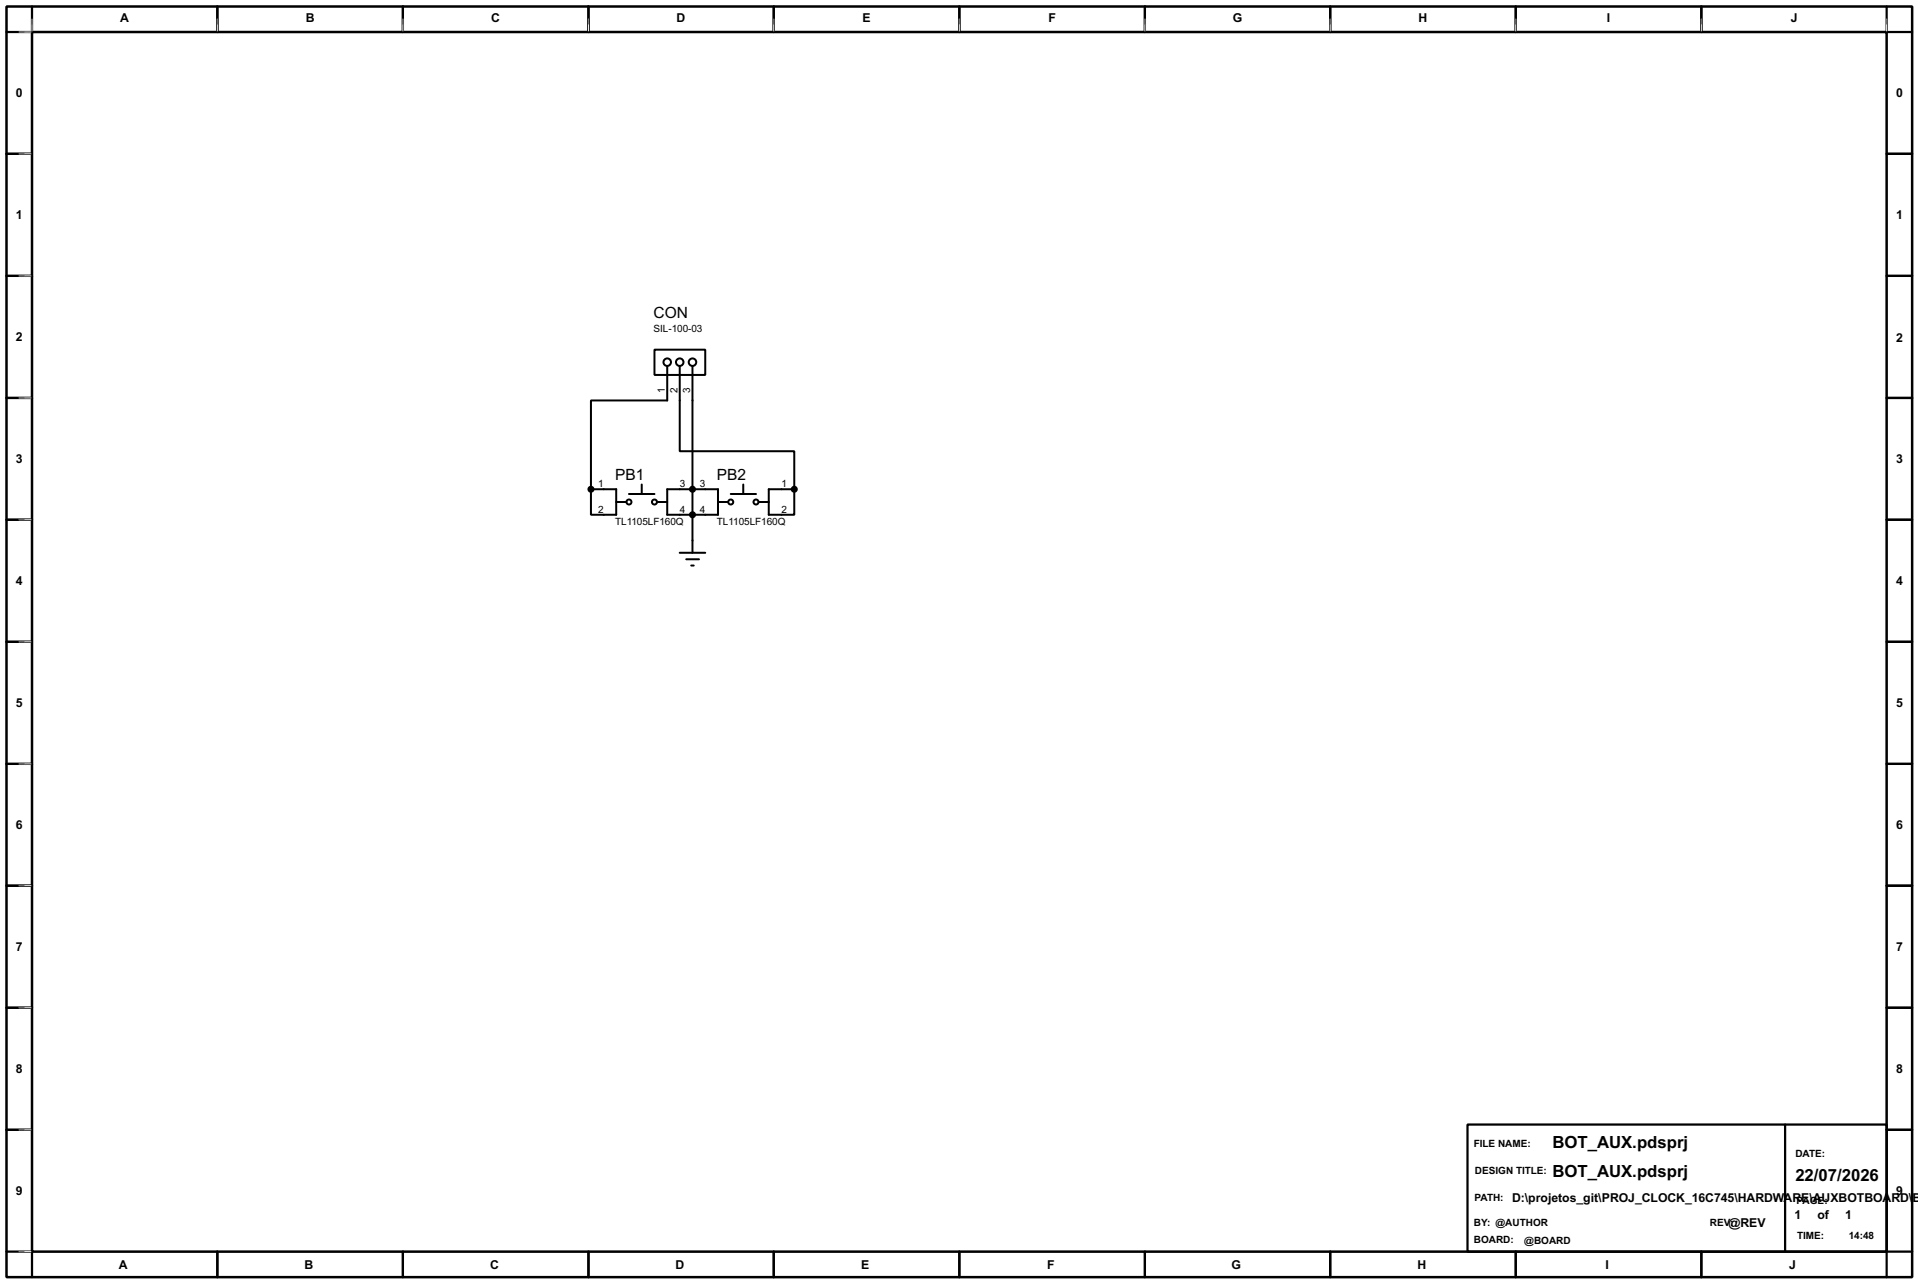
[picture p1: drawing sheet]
<svg xmlns="http://www.w3.org/2000/svg" width="383mm" height="256mm" viewBox="0 0 383 256" stroke-linecap="round" stroke-linejoin="round" font-family="sans-serif">
<path d="M1.3 1.3h381v254h-381zM6.4 6.4h370.8v243.8h-370.8z" fill="none" stroke="#000" stroke-width=".5"/>
<g fill="none" stroke="#000" stroke-width=".45">
<path d="M6.4 1.3v5.1h-5.1M43.5 1.3v5.1M80.6 1.3v5.1M117.7 1.3v5.1M154.7 1.3v5.1M191.8 1.3v5.1M228.9 1.3v5.1M266 1.3v5.1M303.1 1.3v5.1M340.2 1.3v5.1M377.2 1.3v5.1h5.1M1.3 30.8h5.1"/>
<path d="M377.2 30.8h5.1M1.3 55.2h5.1M377.2 55.2h5.1M1.3 79.6h5.1M377.2 79.6h5.1M1.3 103.9h5.1M377.2 103.9h5.1M1.3 128.3h5.1M377.2 128.3h5.1M1.3 152.7h5.1M377.2 152.7h5.1M1.3 177.1h5.1"/>
<path d="M377.2 177.1h5.1M1.3 201.5h5.1M377.2 201.5h5.1M1.3 225.9h5.1M293.4 224.8h83.8v25.4h-83.8zM356.9 224.8v25.4M377.2 225.9h5.1M1.3 250.2h5.1v5.1M43.5 250.2v5.1M80.6 250.2v5.1M117.7 250.2v5.1M154.7 250.2v5.1"/>
<path d="M191.8 250.2v5.1M228.9 250.2v5.1M266 250.2v5.1M303.1 250.2v5.1M340.2 250.2v5.1M382.3 250.2h-5.1v5.1"/>
</g>
<g fill="none" stroke="#fff" stroke-width=".2">
<path d="M3.9 6.4h2.3M6.4 3.9v2.3M43.5 3.9v2.3M80.6 3.9v2.3M117.7 3.9v2.3M154.7 3.9v2.3M191.8 3.9v2.3M228.9 3.9v2.3M266 3.9v2.3M303.1 3.9v2.3M340.2 3.9v2.3M377.2 3.9v2.3"/>
<path d="M3.9 30.8h2.3M3.9 55.2h2.3M3.9 79.6h2.3M3.9 103.9h2.3M3.9 128.3h2.3M3.9 152.7h2.3M3.9 177.1h2.3M3.9 201.5h2.3M3.9 225.9h2.3M3.9 250.2h2.3"/>
</g>
<g fill="#000">
<path d="M3.8 6.4h1.1zM6.4 3.8v1.1zM43.4 3.8l.1 1.1zM80.5 3.8l.1 1.1zM117.6 3.8l.1 1.1zM154.7 3.8v1.1zM191.8 3.8v1.1zM228.9 3.8v1.1zM265.9 3.8l.1 1.1zM303 3.8l.1 1.1zM340.1 3.8l.1 1.1zM377.2 3.8v1.1z"/>
<path d="M3.8 30.7l1.1 .1zM3.8 55.1l1.1 .1zM3.8 79.5l1.1 .1zM3.8 103.9h1.1zM3.8 128.3h1.1zM3.8 152.7h1.1zM3.8 177l1.1 .1zM3.8 201.4l1.1 .1zM3.8 225.8l1.1 .1zM3.8 250.2h1.1z"/>
</g>
<g fill="none" stroke="#000" stroke-width=".4">
<path d="M130.9 69.9h10.1v5.1h-10.1zM133.4 73.2v6.9h-15.2v17.7M135.9 73.2v17h22.9v7.6M138.5 73.2v37.3M118.2 97.8h5v5.1h-5zM125.8 98.8h5.1M128.3 96.9v1.9M133.4 97.8h10.2v5.1h-10.2zM146.1 98.8h5.1M148.6 96.9v1.9M153.7 97.8h5.1v5.1h-5.1zM123.2 100.4h2.1"/>
<path d="M131.4 100.4h2M135.9 110.5h5.1M137.2 111.8h2.6M138.2 113.1h.5M143.6 100.4h2M151.7 100.4h2"/>
<circle cx="133.4" cy="72.4" r=".75"/>
<circle cx="135.9" cy="72.4" r=".75"/>
<circle cx="138.4" cy="72.4" r=".75"/>
<circle cx="125.7" cy="100.4" r=".5"/>
<circle cx="130.8" cy="100.4" r=".5"/>
<circle cx="146.1" cy="100.4" r=".5"/>
<circle cx="151.1" cy="100.4" r=".5"/>
</g>
<g fill="#000" stroke="#000" stroke-width=".4">
<circle cx="118.1" cy="97.8" r=".5"/>
<circle cx="138.4" cy="97.8" r=".5"/>
<circle cx="158.8" cy="97.8" r=".5"/>
<circle cx="138.4" cy="102.9" r=".5"/>
</g>
<g font-size="3.4">
<text x="310.4" y="229.5">BOT_AUX.pdsprj</text>
<text x="310.4" y="235.2">BOT_AUX.pdsprj</text>
<text x="359" y="236.1">22/07/2026</text>
</g>
<g font-size="3.1">
<text x="130.7" y="63.6">CON</text>
<text x="123" y="96">PB1</text>
<text x="143.4" y="96">PB2</text>
</g>
<g font-size="2.5">
<text x="24" y="4.4">A</text>
<text x="61.1" y="4.4">B</text>
<text x="98.2" y="4.4">C</text>
<text x="135.3" y="4.4">D</text>
<text x="172.4" y="4.4">E</text>
<text x="209.6" y="4.4">F</text>
<text x="246.5" y="4.4">G</text>
<text x="283.6" y="4.4">H</text>
<text x="321.3" y="4.4">I</text>
<text x="358" y="4.4">J</text>
<text x="3.2" y="19.4">0</text>
<text x="379.1" y="19.4">0</text>
<text x="3.2" y="43.8">1</text>
<text x="379.1" y="43.8">1</text>
<text x="3.2" y="68.2">2</text>
<text x="379.1" y="68.4">2</text>
<text x="3.2" y="92.6">3</text>
<text x="379.1" y="92.6">3</text>
<text x="3.2" y="117">4</text>
<text x="379.1" y="117">4</text>
<text x="3.2" y="141.4">5</text>
<text x="379.1" y="141.4">5</text>
<text x="3.2" y="165.8">6</text>
<text x="379.1" y="165.8">6</text>
<text x="3.2" y="190.1">7</text>
<text x="379.1" y="190.1">7</text>
<text x="3.2" y="214.5">8</text>
<text x="379.1" y="214.5">8</text>
<text x="3.2" y="238.9">9</text>
<text x="379.1" y="238.9">9</text>
<text x="302.3" y="240.2">D:\projetos_git\PROJ_CLOCK_16C745\HARDWARE\AUXBOTBOARD\</text>
<text x="345.6" y="245.3">@REV</text>
<text x="358.8" y="243.8">1</text>
<text x="363.4" y="243.8">of</text>
<text x="368.9" y="243.8">1</text>
<text x="382.4" y="240.2">B</text>
<text x="23.8" y="253.6">A</text>
<text x="60.9" y="253.6">B</text>
<text x="98" y="253.6">C</text>
<text x="135" y="253.6">D</text>
<text x="172.2" y="253.6">E</text>
<text x="209.4" y="253.6">F</text>
<text x="246.2" y="253.6">G</text>
<text x="283.4" y="253.6">H</text>
<text x="321" y="253.6">I</text>
<text x="357.7" y="253.6">J</text>
</g>
<g font-size="2">
<text x="130.7" y="66.4">SIL-100-03</text>
<text x="133" y="78.6" transform="rotate(-90 133 78.6)">1</text>
<text x="135.5" y="78.6" transform="rotate(-90 135.5 78.6)">2</text>
<text x="138" y="78.6" transform="rotate(-90 138 78.6)">3</text>
<text x="119.6" y="97.4">1</text>
<text x="135.9" y="97.4">3</text>
<text x="139.9" y="97.4">3</text>
<text x="156.3" y="97.4">1</text>
<text x="119.6" y="102.5">2</text>
<text x="123" y="105">TL1105LF160Q</text>
<text x="135.9" y="102.5">4</text>
<text x="139.9" y="102.5">4</text>
<text x="143.4" y="105">TL1105LF160Q</text>
<text x="156.3" y="102.5">2</text>
<text x="294.7" y="229.3">FILE NAME:</text>
<text x="359" y="231.3">DATE:</text>
<text x="294.9" y="234.8">DESIGN TITLE:</text>
<text x="294.7" y="245">BY: @AUTHOR</text>
<text x="294.8" y="240.1">PATH:</text>
<text x="341.8" y="245.2">REV:</text>
<text x="359.2" y="240.7">PAGE:</text>
<text x="294.7" y="248.5">BOARD:</text>
<text x="304.8" y="248.7">@BOARD</text>
<text x="359.3" y="247.7">TIME:</text>
<text x="369.6" y="247.7">14:48</text>
</g>
</svg>
